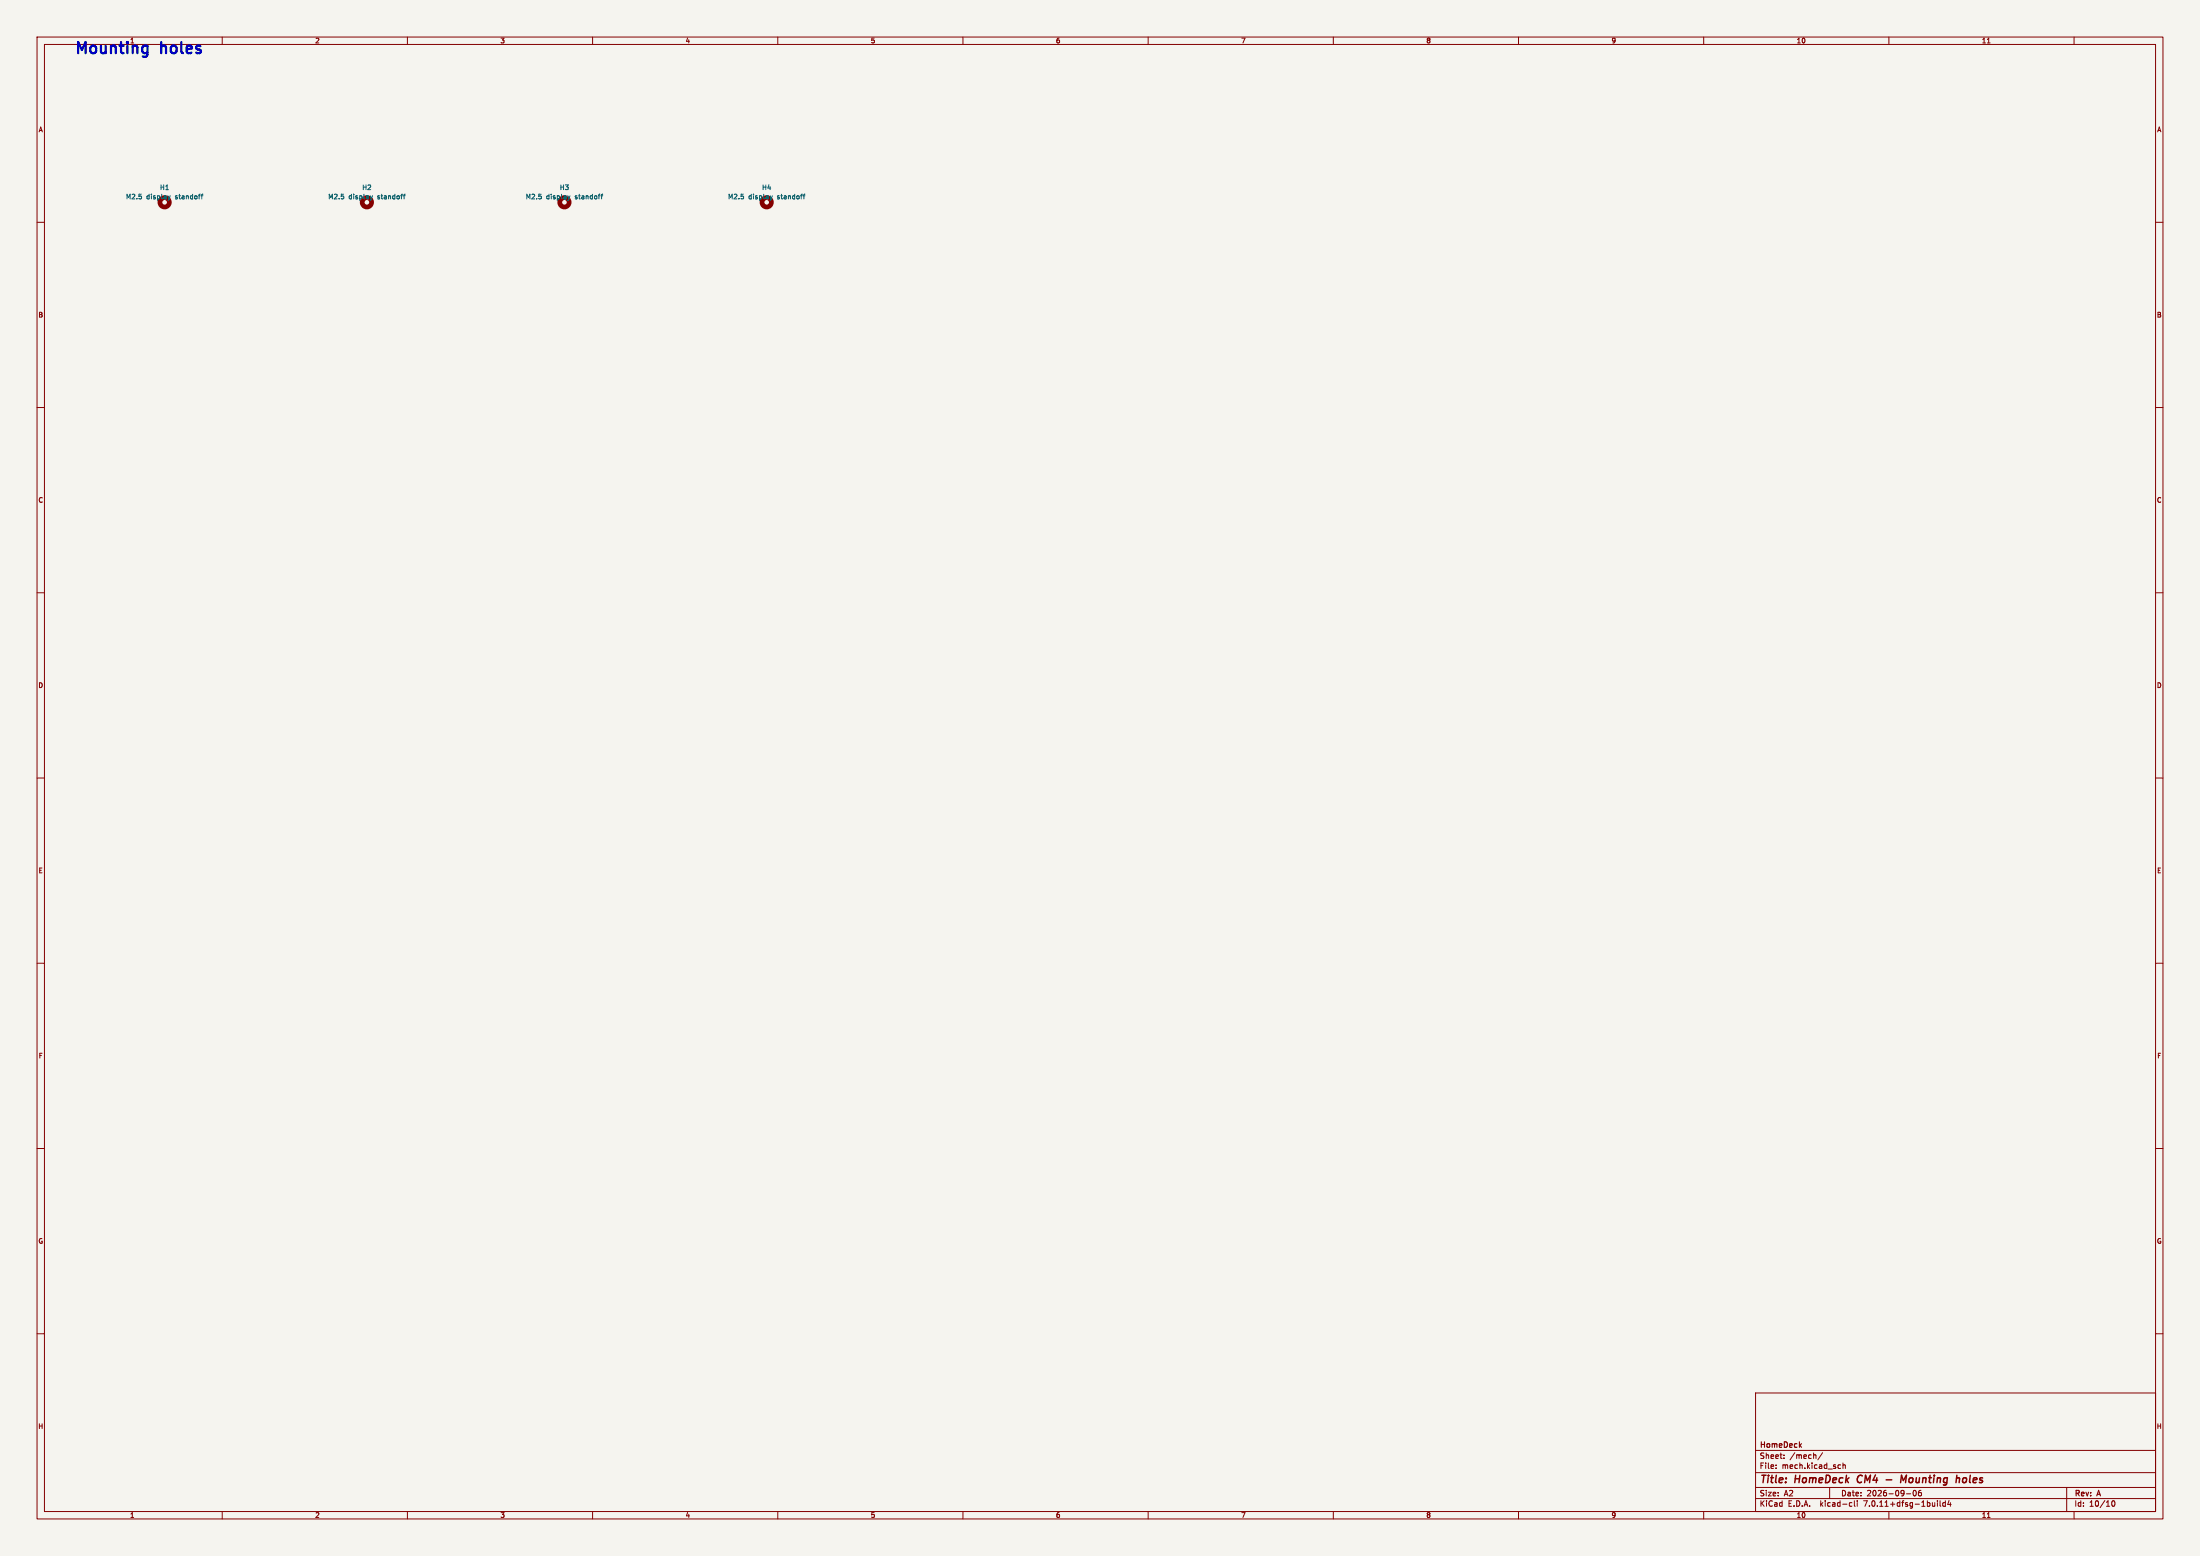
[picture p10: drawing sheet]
<svg xmlns="http://www.w3.org/2000/svg" width="594mm" height="420mm" viewBox="0 0 594 420" stroke-linecap="round" stroke-linejoin="round" font-family="sans-serif">
<path d="M0 0h594v420h-594z" fill="#f5f4ef" stroke="#f5f4ef" stroke-width=".27"/>
<g fill="none" stroke="#840000" stroke-width=".27">
<path d="M10 10h574v400h-574zM12 12h570v396h-570zM60 10v2M110 10v2M160 10v2M210 10v2M260 10v2M310 10v2M360 10v2M410 10v2M460 10v2M510 10v2"/>
<path d="M536.6 11.6h.7M560 10v2M10 60h2M582 60h2M10 110h2M582 110h2M10 160h2M582 160h2M10 210h2M582 210h2M10 260h2M582 260h2"/>
<path d="M10 310h2M582 310h2M10 360h2M474 376h108v32h-108zM582 360h2M474 397.5h108M474 391.5h108M479.5 396.2v.2M479.5 395.4v.2M481.7 393.5v.2M481.7 392.7v.2M490.2 392.7l.1 1"/>
<path d="M492.1 392.1l-1.3 1.9M496.5 395.4h.5M497 396.3l-.5 .1M497.6 395.5l.6-.1v1M497.6 394.9v1.5M60 408v2M110 408v2M160 408v2M210 408v2M260 408v2M310 408v2M360 408v2"/>
<path d="M410 408v2M460 408v2M474 404.5h108M474 401.5h108M494 401.5v3M499.6 405.6h.4M500 406.5l-.4 .1M500.7 405.1v1.3l.2 .2M501.5 405.1v.1M501.5 405.6v1M510 408v2M514.7 403.2h1.2"/>
<path d="M516.7 402.4a.72 .72 0 0 0-.3 .8 .72 .72 0 0 0 .8 .5l.2-.5-.2-.8M518.2 402.4l-.2 1.1 .2 .3 .5-.2v-.7l-.5-.1-.2 .3M523.1 405.1v.1M523.1 405.6v1M523.8 405.1v1.3l.2 .2M525.2 405.6h-.4l-.3 .3 .2 .6h.5M525.2 405.1v1.5M526.2 405l-.3 1.1h.9M526.6 405.6v1M536.6 409.6h.7M558 401.5v6.5M560 408v2"/>
<path d="M570.4 405.1h.1a.8 .8 0 0 1 .6 .7 .8 .8 0 0 1-.6 .8 1 1 0 0 1-.1-1.5z"/>
</g>
<path d="M501.8 398.5l-.3 .8 .2 .8M509.3 399.4h1.5M530.7 398.9l-.6 .2-.2 .7 .3 .4 .5-.1M513.2 400.2l.2-2 .5 1.4 .8-1.4-.2 2" fill="none" stroke="#840000" stroke-width=".4"/>
<g fill="none" stroke="#840000" stroke-width="1.3">
<circle cx="44.5" cy="54.6" r="1.27"/>
<circle cx="99.1" cy="54.6" r="1.27"/>
<circle cx="152.4" cy="54.6" r="1.27"/>
<circle cx="207" cy="54.6" r="1.27"/>
</g>
<g fill="none" stroke="#006464" stroke-width=".27">
<path d="M45.4 52.8l.3 .9M45.7 53.7l-.2 .3M46 52.8l-.3 .9M54.3 52.8h.5M54.8 52.4l-.3 .2v1.1M100 52.8l.3 .9M100.3 53.7l-.2 .3M100.6 52.8l-.3 .9M108.9 52.8h.5M109.4 52.4l-.3 .2v1.1M153.3 52.8l.3 .9M153.6 53.7l-.1 .3"/>
<path d="M153.9 52.8l-.3 .9M162.3 52.8h.4M162.7 52.4l-.3 .2v1.1M207.9 52.8l.3 .9M208.2 53.7l-.1 .3M208.5 52.8l-.3 .9M216.9 52.8h.5M217.4 52.4l-.4 .2v1.1"/>
</g>
<g font-size="4.2" fill="#0000c2">
<text x="20" y="14.7">Mounting</text>
<text x="43.6" y="14.7">holes</text>
</g>
<g font-size="2.8" fill="#840000">
<text x="475" y="400.9">Title:</text>
<text x="484.7" y="400.9">HomeDeck</text>
<text x="502.3" y="400.9">CM4</text>
<text x="515.6" y="400.9">Mounting</text>
<text x="531.4" y="400.9">holes</text>
</g>
<g font-size="2.1" fill="#840000">
<text x="475" y="394">Sheet:</text>
<text x="475" y="391.2">HomeDeck</text>
<text x="483.2" y="394">/mech/</text>
<text x="475" y="396.7">File:</text>
<text x="481.1" y="396.7">mech.kicad_sch</text>
<text x="475" y="406.9">KiCad</text>
<text x="475" y="404.1">Size:</text>
<text x="481.7" y="404.1">A2</text>
<text x="482.7" y="406.9">E.D.A.</text>
<text x="491.6" y="406.9">kicad-cli</text>
<text x="497" y="404.1">Date:</text>
<text x="503.5" y="406.9">7.0.11+dfsg-1build4</text>
<text x="504" y="404.1">2026-09-06</text>
<text x="560" y="404.3">Rev:</text>
<text x="560" y="406.9">Id:</text>
<text x="564.1" y="406.9">10/10</text>
<text x="566.4" y="404.3">A</text>
</g>
<text font-size="1.8" fill="#0000c2" x="35" y="11.9">1</text>
<g font-size="1.8" fill="#840000">
<text x="85" y="11.9">2</text>
<text x="135" y="11.9">3</text>
<text x="185" y="11.9">4</text>
<text x="235" y="11.9">5</text>
<text x="285" y="11.9">6</text>
<text x="335" y="11.9">7</text>
<text x="385" y="11.9">8</text>
<text x="435" y="11.9">9</text>
<text x="485" y="11.9">10</text>
<text x="535" y="11.9">11</text>
<text x="10.3" y="35.9">A</text>
<text x="582.3" y="35.9">A</text>
<text x="10.3" y="85.9">B</text>
<text x="582.3" y="85.9">B</text>
<text x="10.3" y="135.9">C</text>
<text x="582.3" y="135.9">C</text>
<text x="10.3" y="185.9">D</text>
<text x="582.3" y="185.9">D</text>
<text x="10.3" y="235.9">E</text>
<text x="582.3" y="235.9">E</text>
<text x="10.3" y="285.9">F</text>
<text x="582.3" y="285.9">F</text>
<text x="10.3" y="335.9">G</text>
<text x="582.3" y="335.9">G</text>
<text x="10.2" y="385.9">H</text>
<text x="582.2" y="385.9">H</text>
<text x="35" y="409.9">1</text>
<text x="85" y="409.9">2</text>
<text x="135" y="409.9">3</text>
<text x="185" y="409.9">4</text>
<text x="235" y="409.9">5</text>
<text x="285" y="409.9">6</text>
<text x="335" y="409.9">7</text>
<text x="385" y="409.9">8</text>
<text x="435" y="409.9">9</text>
<text x="485" y="409.9">10</text>
<text x="535" y="409.9">11</text>
</g>
<g font-size="1.8" fill="#006464">
<text x="33.9" y="54">M2.5</text>
<text x="39.5" y="54">display</text>
<text x="43.1" y="51.5">H1</text>
<text x="47.4" y="54">standoff</text>
<text x="88.5" y="54">M2.5</text>
<text x="94.1" y="54">display</text>
<text x="97.7" y="51.5">H2</text>
<text x="102" y="54">standoff</text>
<text x="141.8" y="54">M2.5</text>
<text x="147.5" y="54">display</text>
<text x="151" y="51.5">H3</text>
<text x="155.4" y="54">standoff</text>
<text x="196.4" y="54">M2.5</text>
<text x="202.1" y="54">display</text>
<text x="205.6" y="51.5">H4</text>
<text x="210" y="54">standoff</text>
</g>
</svg>
